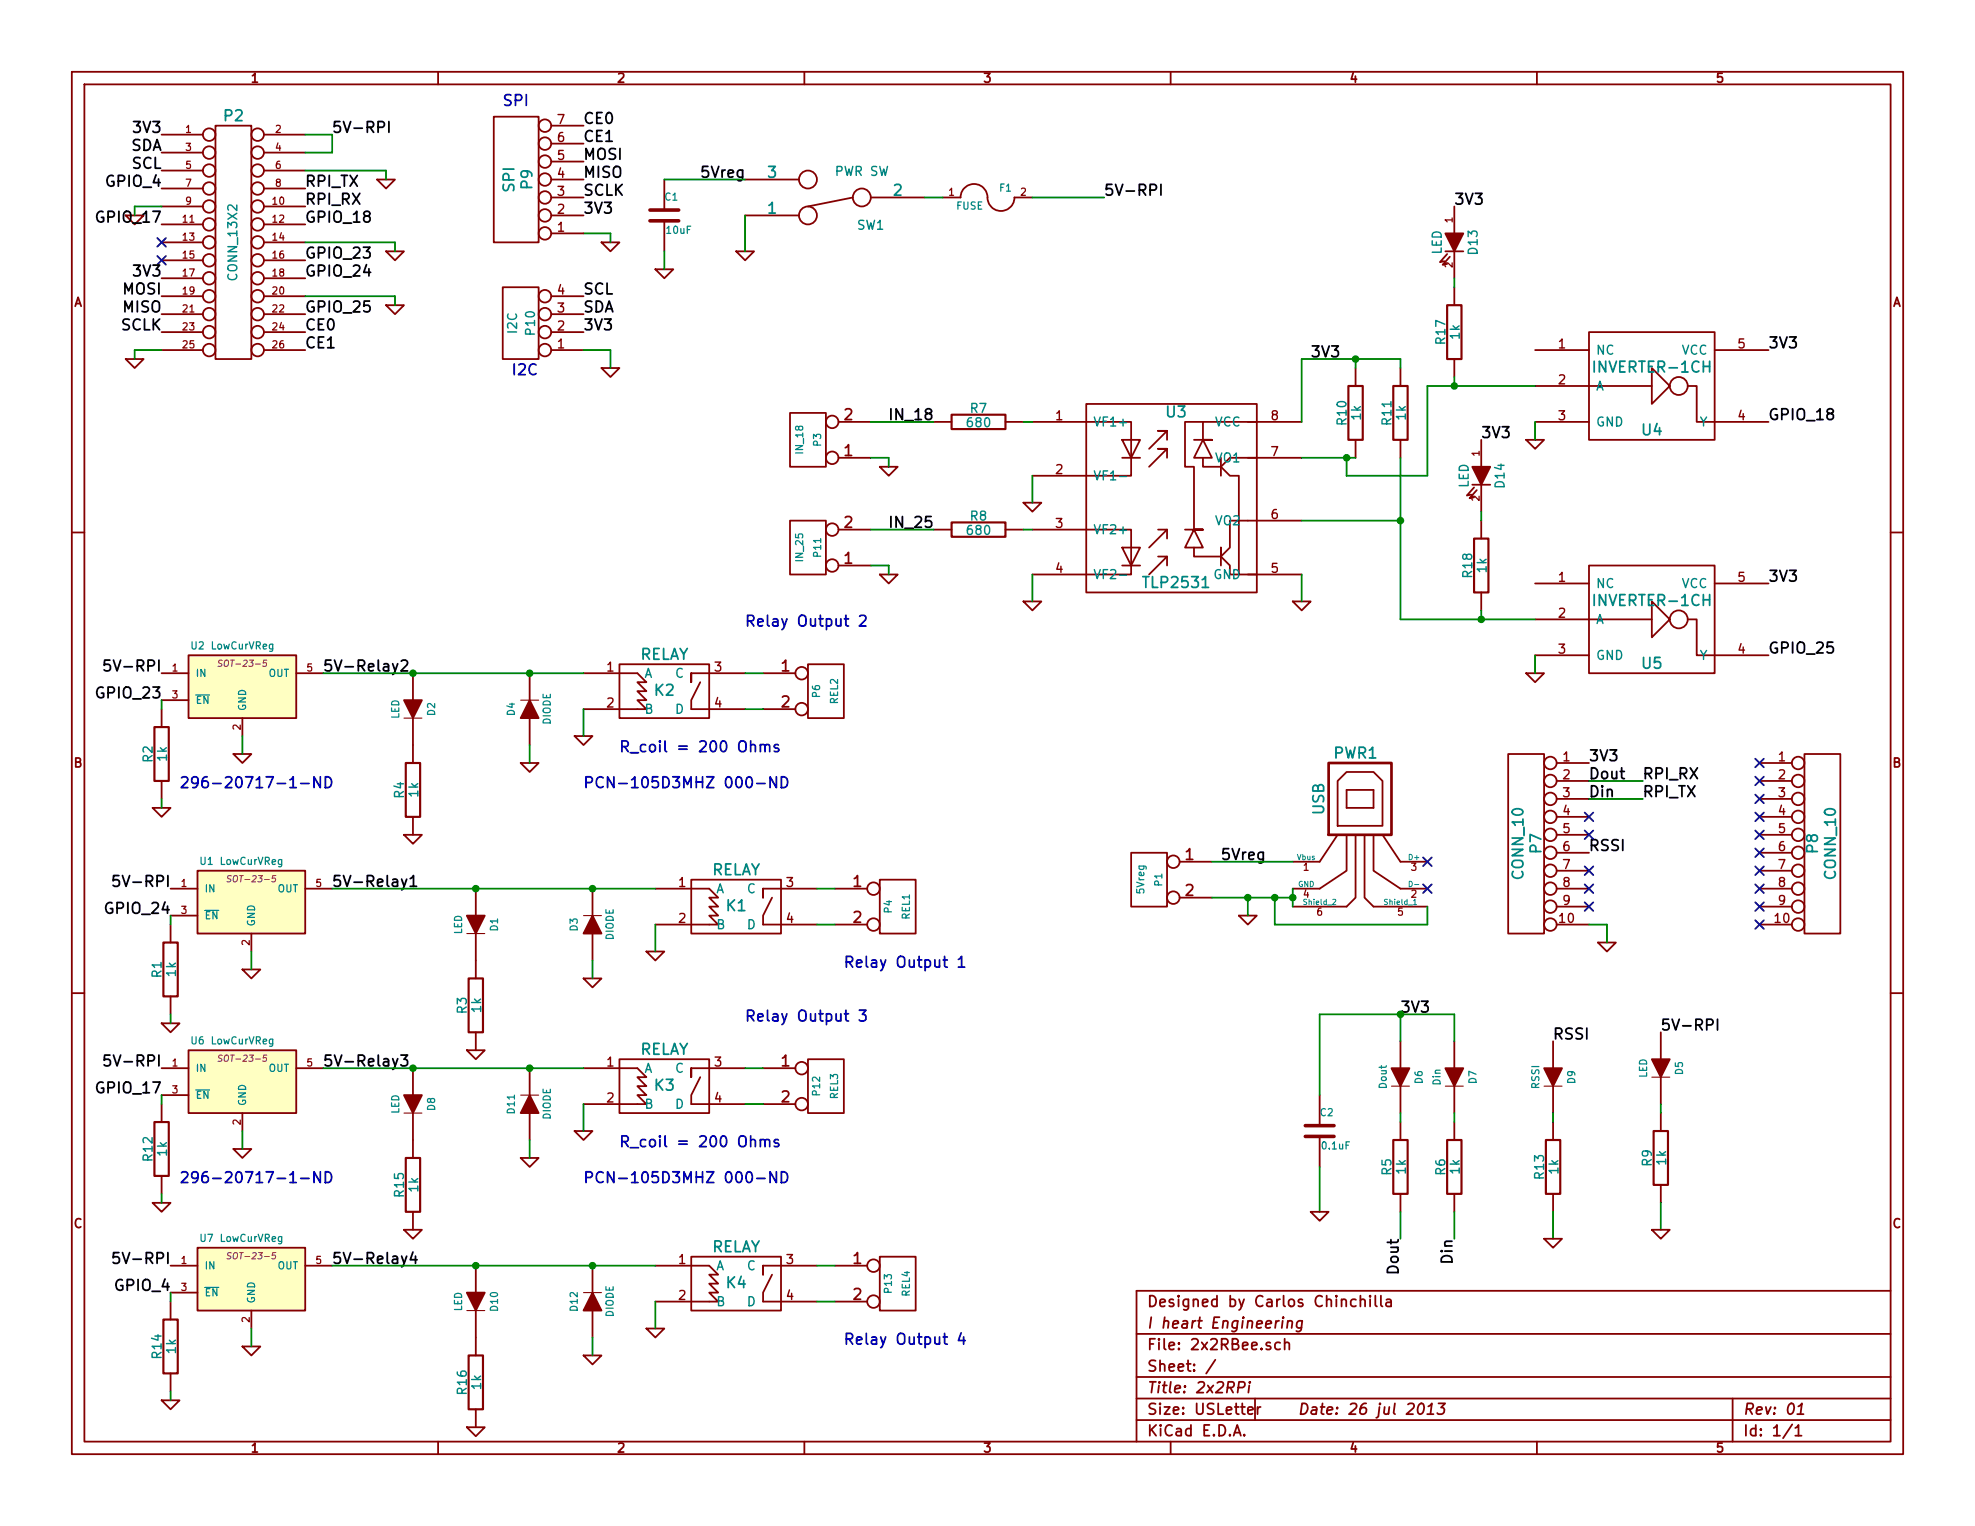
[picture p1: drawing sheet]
EESchema Schematic File Version 2  date Thu 25 Jul 2013 10:49:57 PM EDT
LIBS:power
LIBS:device
LIBS:transistors
LIBS:conn
LIBS:linear
LIBS:regul
LIBS:74xx
LIBS:cmos4000
LIBS:adc-dac
LIBS:memory
LIBS:xilinx
LIBS:special
LIBS:microcontrollers
LIBS:dsp
LIBS:microchip
LIBS:analog_switches
LIBS:motorola
LIBS:texas
LIBS:intel
LIBS:audio
LIBS:interface
LIBS:digital-audio
LIBS:philips
LIBS:display
LIBS:cypress
LIBS:siliconi
LIBS:opto
LIBS:atmel
LIBS:contrib
LIBS:valves
LIBS:IHE
LIBS:2x2RBee-cache
EELAYER 24 0
EELAYER END
$Descr USLetter 11000 8500
encoding utf-8
Sheet 1 1
Title "2x2RPi"
Date "26 jul 2013"
Rev "01"
Comp "I heart Engineering"
Comment1 "Designed by Carlos Chinchilla"
Comment2 ""
Comment3 ""
Comment4 ""
$EndDescr
$Comp
L CONN_13X2 P2
U 1 1
P 1300 1350
F 0 "P2" H 1300 2050 60  0000 C CNN
F 1 "CONN_13X2" V 1300 1350 50  0000 C CNN
F 2 "" H 1300 1350 60  0001 C CNN
F 3 "" H 1300 1350 60  0001 C CNN
	1    1300 1350
	1    0    0    -1  
$EndComp
Text Label 1850 750  0    60   ~ 0
5V-RPI
$Comp
L GND #PWR01
U 1 1
P 750 1200
F 0 "#PWR01" H 750 1200 30  0001 C CNN
F 1 "GND" H 750 1130 30  0001 C CNN
F 2 "" H 750 1200 60  0001 C CNN
F 3 "" H 750 1200 60  0001 C CNN
	1    750  1200
	1    0    0    -1  
$EndComp
$Comp
L GND #PWR02
U 1 1
P 2150 1000
F 0 "#PWR02" H 2150 1000 30  0001 C CNN
F 1 "GND" H 2150 930 30  0001 C CNN
F 2 "" H 2150 1000 60  0001 C CNN
F 3 "" H 2150 1000 60  0001 C CNN
	1    2150 1000
	1    0    0    -1  
$EndComp
$Comp
L GND #PWR03
U 1 1
P 750 2000
F 0 "#PWR03" H 750 2000 30  0001 C CNN
F 1 "GND" H 750 1930 30  0001 C CNN
F 2 "" H 750 2000 60  0001 C CNN
F 3 "" H 750 2000 60  0001 C CNN
	1    750  2000
	1    0    0    -1  
$EndComp
Text Label 1700 1250 0    60   ~ 0
GPIO_18
Text Label 1700 1450 0    60   ~ 0
GPIO_23
Text Label 1700 1550 0    60   ~ 0
GPIO_24
$Comp
L GND #PWR04
U 1 1
P 2200 1700
F 0 "#PWR04" H 2200 1700 30  0001 C CNN
F 1 "GND" H 2200 1630 30  0001 C CNN
F 2 "" H 2200 1700 60  0001 C CNN
F 3 "" H 2200 1700 60  0001 C CNN
	1    2200 1700
	1    0    0    -1  
$EndComp
$Comp
L GND #PWR05
U 1 1
P 2200 1400
F 0 "#PWR05" H 2200 1400 30  0001 C CNN
F 1 "GND" H 2200 1330 30  0001 C CNN
F 2 "" H 2200 1400 60  0001 C CNN
F 3 "" H 2200 1400 60  0001 C CNN
	1    2200 1400
	1    0    0    -1  
$EndComp
$Comp
L GND #PWR06
U 1 1
P 6950 5100
F 0 "#PWR06" H 6950 5100 30  0001 C CNN
F 1 "GND" H 6950 5030 30  0001 C CNN
F 2 "" H 6950 5100 60  0001 C CNN
F 3 "" H 6950 5100 60  0001 C CNN
	1    6950 5100
	1    0    0    -1  
$EndComp
$Comp
L CONN_2 P1
U 1 1
P 6400 4900
F 0 "P1" V 6350 4900 40  0000 C CNN
F 1 "5Vreg" V 6450 4900 40  0000 C CNN
F 2 "" H 6400 4900 60  0001 C CNN
F 3 "" H 6400 4900 60  0001 C CNN
	1    6400 4900
	-1   0    0    -1  
$EndComp
Text Label 1700 1750 0    60   ~ 0
GPIO_25
$Comp
L SWITCH_INV SW1
U 1 1
P 4650 1100
F 0 "SW1" H 4450 1250 50  0000 C CNN
F 1 "PWR SW" H 4500 950 50  0000 C CNN
F 2 "" H 4650 1100 60  0001 C CNN
F 3 "" H 4650 1100 60  0001 C CNN
	1    4650 1100
	-1   0    0    1   
$EndComp
$Comp
L GND #PWR07
U 1 1
P 4150 1400
F 0 "#PWR07" H 4150 1400 30  0001 C CNN
F 1 "GND" H 4150 1330 30  0001 C CNN
F 2 "" H 4150 1400 60  0001 C CNN
F 3 "" H 4150 1400 60  0001 C CNN
	1    4150 1400
	1    0    0    -1  
$EndComp
Text Label 6150 1100 0    60   ~ 0
5V-RPI
Text Label 6800 4800 0    60   ~ 0
5Vreg
$Comp
L TLV71209DBV U2
U 1 1
P 1350 3800
F 0 "U2" H 1100 4000 40  0000 C CNN
F 1 "LowCurVReg" H 1350 4000 40  0000 C CNN
F 2 "SOT-23-5" H 1350 3900 35  0000 C CIN
F 3 "" H 1350 3800 60  0001 C CNN
	1    1350 3800
	1    0    0    -1  
$EndComp
$Comp
L GND #PWR08
U 1 1
P 1350 4200
F 0 "#PWR08" H 1350 4200 30  0001 C CNN
F 1 "GND" H 1350 4130 30  0001 C CNN
F 2 "" H 1350 4200 60  0001 C CNN
F 3 "" H 1350 4200 60  0001 C CNN
	1    1350 4200
	1    0    0    -1  
$EndComp
Text Label 900  3900 2    60   ~ 0
GPIO_23
Text Label 1800 3750 0    60   ~ 0
5V-Relay2
$Comp
L RELAY K2
U 1 1
P 3700 3800
F 0 "K2" H 3700 3750 60  0000 C CNN
F 1 "RELAY" H 3700 3950 60  0000 C CNN
F 2 "" H 3700 3800 60  0001 C CNN
F 3 "" H 3700 3800 60  0001 C CNN
	1    3700 3800
	1    0    0    -1  
$EndComp
$Comp
L CONN_2 P6
U 1 1
P 4600 3850
F 0 "P6" V 4550 3850 40  0000 C CNN
F 1 "REL2" V 4650 3850 40  0000 C CNN
F 2 "" H 4600 3850 60  0001 C CNN
F 3 "" H 4600 3850 60  0001 C CNN
	1    4600 3850
	1    0    0    -1  
$EndComp
$Comp
L GND #PWR09
U 1 1
P 3250 4100
F 0 "#PWR09" H 3250 4100 30  0001 C CNN
F 1 "GND" H 3250 4030 30  0001 C CNN
F 2 "" H 3250 4100 60  0001 C CNN
F 3 "" H 3250 4100 60  0001 C CNN
	1    3250 4100
	1    0    0    -1  
$EndComp
$Comp
L TLV71209DBV U1
U 1 1
P 1400 5000
F 0 "U1" H 1150 5200 40  0000 C CNN
F 1 "LowCurVReg" H 1400 5200 40  0000 C CNN
F 2 "SOT-23-5" H 1400 5100 35  0000 C CIN
F 3 "" H 1400 5000 60  0001 C CNN
	1    1400 5000
	1    0    0    -1  
$EndComp
$Comp
L GND #PWR010
U 1 1
P 1400 5400
F 0 "#PWR010" H 1400 5400 30  0001 C CNN
F 1 "GND" H 1400 5330 30  0001 C CNN
F 2 "" H 1400 5400 60  0001 C CNN
F 3 "" H 1400 5400 60  0001 C CNN
	1    1400 5400
	1    0    0    -1  
$EndComp
Text Label 950  5100 2    60   ~ 0
GPIO_24
Text Label 1850 4950 0    60   ~ 0
5V-Relay1
$Comp
L RELAY K1
U 1 1
P 4100 5000
F 0 "K1" H 4100 4950 60  0000 C CNN
F 1 "RELAY" H 4100 5150 60  0000 C CNN
F 2 "" H 4100 5000 60  0001 C CNN
F 3 "" H 4100 5000 60  0001 C CNN
	1    4100 5000
	1    0    0    -1  
$EndComp
$Comp
L CONN_2 P4
U 1 1
P 5000 5050
F 0 "P4" V 4950 5050 40  0000 C CNN
F 1 "REL1" V 5050 5050 40  0000 C CNN
F 2 "" H 5000 5050 60  0001 C CNN
F 3 "" H 5000 5050 60  0001 C CNN
	1    5000 5050
	1    0    0    -1  
$EndComp
$Comp
L GND #PWR011
U 1 1
P 3650 5300
F 0 "#PWR011" H 3650 5300 30  0001 C CNN
F 1 "GND" H 3650 5230 30  0001 C CNN
F 2 "" H 3650 5300 60  0001 C CNN
F 3 "" H 3650 5300 60  0001 C CNN
	1    3650 5300
	1    0    0    -1  
$EndComp
Text Notes 4700 5400 0    60   ~ 0
Relay Output 1\n
Text Label 900  750  2    60   ~ 0
3V3
Text Notes 1000 4400 0    60   ~ 0
296-20717-1-ND\n
Text Notes 3250 4400 0    60   ~ 0
PCN-105D3MHZ 000-ND
$Comp
L TLP2531 U3
U 1 1
P 6550 2750
F 0 "U3" H 6550 3200 60  0000 C CNN
F 1 "TLP2531" H 6550 2250 60  0000 C CNN
F 2 "" H 6550 2750 60  0001 C CNN
F 3 "" H 6550 2750 60  0001 C CNN
	1    6550 2750
	1    0    0    -1  
$EndComp
$Comp
L GND #PWR012
U 1 1
P 5750 3350
F 0 "#PWR012" H 5750 3350 30  0001 C CNN
F 1 "GND" H 5750 3280 30  0001 C CNN
F 2 "" H 5750 3350 60  0001 C CNN
F 3 "" H 5750 3350 60  0001 C CNN
	1    5750 3350
	1    0    0    -1  
$EndComp
$Comp
L GND #PWR013
U 1 1
P 5750 2800
F 0 "#PWR013" H 5750 2800 30  0001 C CNN
F 1 "GND" H 5750 2730 30  0001 C CNN
F 2 "" H 5750 2800 60  0001 C CNN
F 3 "" H 5750 2800 60  0001 C CNN
	1    5750 2800
	1    0    0    -1  
$EndComp
$Comp
L GND #PWR014
U 1 1
P 7250 3350
F 0 "#PWR014" H 7250 3350 30  0001 C CNN
F 1 "GND" H 7250 3280 30  0001 C CNN
F 2 "" H 7250 3350 60  0001 C CNN
F 3 "" H 7250 3350 60  0001 C CNN
	1    7250 3350
	1    0    0    -1  
$EndComp
Text Label 7300 2000 0    60   ~ 0
3V3
Text Label 9850 2350 0    60   ~ 0
GPIO_18
Text Label 9850 3650 0    60   ~ 0
GPIO_25
$Comp
L R R11
U 1 1
P 7800 2300
F 0 "R11" V 7880 2300 50  0000 C CNN
F 1 "1k" V 7800 2300 50  0000 C CNN
F 2 "" H 7800 2300 60  0001 C CNN
F 3 "" H 7800 2300 60  0001 C CNN
	1    7800 2300
	-1   0    0    1   
$EndComp
$Comp
L R R10
U 1 1
P 7550 2300
F 0 "R10" V 7630 2300 50  0000 C CNN
F 1 "1k" V 7550 2300 50  0000 C CNN
F 2 "" H 7550 2300 60  0001 C CNN
F 3 "" H 7550 2300 60  0001 C CNN
	1    7550 2300
	-1   0    0    1   
$EndComp
$Comp
L CONN_2 P3
U 1 1
P 4500 2450
F 0 "P3" V 4450 2450 40  0000 C CNN
F 1 "IN_18" V 4550 2450 40  0000 C CNN
F 2 "" H 4500 2450 60  0001 C CNN
F 3 "" H 4500 2450 60  0001 C CNN
	1    4500 2450
	-1   0    0    1   
$EndComp
Text Label 5200 2350 2    60   ~ 0
IN_18
$Comp
L R R7
U 1 1
P 5450 2350
F 0 "R7" V 5530 2350 50  0000 C CNN
F 1 "680" V 5450 2350 50  0000 C CNN
F 2 "" H 5450 2350 60  0001 C CNN
F 3 "" H 5450 2350 60  0001 C CNN
	1    5450 2350
	0    -1   -1   0   
$EndComp
$Comp
L R R8
U 1 1
P 5450 2950
F 0 "R8" V 5530 2950 50  0000 C CNN
F 1 "680" V 5450 2950 50  0000 C CNN
F 2 "" H 5450 2950 60  0001 C CNN
F 3 "" H 5450 2950 60  0001 C CNN
	1    5450 2950
	0    -1   -1   0   
$EndComp
$Comp
L GND #PWR015
U 1 1
P 8550 2450
F 0 "#PWR015" H 8550 2450 30  0001 C CNN
F 1 "GND" H 8550 2380 30  0001 C CNN
F 2 "" H 8550 2450 60  0001 C CNN
F 3 "" H 8550 2450 60  0001 C CNN
	1    8550 2450
	1    0    0    -1  
$EndComp
Text Label 9850 1950 0    60   ~ 0
3V3
$Comp
L INVERTER-1CH U4
U 1 1
P 9200 2150
F 0 "U4" H 9200 1900 60  0000 C CNN
F 1 "INVERTER-1CH" H 9200 2250 60  0000 C CNN
F 2 "" H 9200 2150 60  0001 C CNN
F 3 "" H 9200 2150 60  0001 C CNN
	1    9200 2150
	1    0    0    -1  
$EndComp
$Comp
L INVERTER-1CH U5
U 1 1
P 9200 3450
F 0 "U5" H 9200 3200 60  0000 C CNN
F 1 "INVERTER-1CH" H 9200 3550 60  0000 C CNN
F 2 "" H 9200 3450 60  0001 C CNN
F 3 "" H 9200 3450 60  0001 C CNN
	1    9200 3450
	1    0    0    -1  
$EndComp
$Comp
L GND #PWR016
U 1 1
P 8550 3750
F 0 "#PWR016" H 8550 3750 30  0001 C CNN
F 1 "GND" H 8550 3680 30  0001 C CNN
F 2 "" H 8550 3750 60  0001 C CNN
F 3 "" H 8550 3750 60  0001 C CNN
	1    8550 3750
	1    0    0    -1  
$EndComp
Text Label 9850 3250 0    60   ~ 0
3V3
$Comp
L R R1
U 1 1
P 950 5400
F 0 "R1" V 1030 5400 50  0000 C CNN
F 1 "1k" V 950 5400 50  0000 C CNN
F 2 "" H 950 5400 60  0001 C CNN
F 3 "" H 950 5400 60  0001 C CNN
	1    950  5400
	-1   0    0    1   
$EndComp
$Comp
L R R2
U 1 1
P 900 4200
F 0 "R2" V 980 4200 50  0000 C CNN
F 1 "1k" V 900 4200 50  0000 C CNN
F 2 "" H 900 4200 60  0001 C CNN
F 3 "" H 900 4200 60  0001 C CNN
	1    900  4200
	-1   0    0    1   
$EndComp
$Comp
L GND #PWR017
U 1 1
P 900 4500
F 0 "#PWR017" H 900 4500 30  0001 C CNN
F 1 "GND" H 900 4430 30  0001 C CNN
F 2 "" H 900 4500 60  0001 C CNN
F 3 "" H 900 4500 60  0001 C CNN
	1    900  4500
	1    0    0    -1  
$EndComp
$Comp
L GND #PWR018
U 1 1
P 950 5700
F 0 "#PWR018" H 950 5700 30  0001 C CNN
F 1 "GND" H 950 5630 30  0001 C CNN
F 2 "" H 950 5700 60  0001 C CNN
F 3 "" H 950 5700 60  0001 C CNN
	1    950  5700
	1    0    0    -1  
$EndComp
$Comp
L DIODE D2
U 1 1
P 2300 3950
F 0 "D2" H 2300 4050 40  0000 C CNN
F 1 "LED" H 2300 3850 40  0000 C CNN
F 2 "~" H 2300 3950 60  0000 C CNN
F 3 "~" H 2300 3950 60  0000 C CNN
	1    2300 3950
	0    1    1    0   
$EndComp
$Comp
L DIODE D5
U 1 1
P 9250 5950
F 0 "D5" H 9250 6050 40  0000 C CNN
F 1 "LED" H 9250 5850 40  0000 C CNN
F 2 "~" H 9250 5950 60  0000 C CNN
F 3 "~" H 9250 5950 60  0000 C CNN
	1    9250 5950
	0    1    1    0   
$EndComp
$Comp
L R R9
U 1 1
P 9250 6450
F 0 "R9" V 9330 6450 50  0000 C CNN
F 1 "1k" V 9250 6450 50  0000 C CNN
F 2 "" H 9250 6450 60  0001 C CNN
F 3 "" H 9250 6450 60  0001 C CNN
	1    9250 6450
	-1   0    0    1   
$EndComp
Text Label 9250 5750 0    60   ~ 0
5V-RPI
Text Label 4150 1000 2    60   ~ 0
5Vreg
$Comp
L FUSE F1
U 1 1
P 5500 1100
F 0 "F1" H 5600 1150 40  0000 C CNN
F 1 "FUSE" H 5400 1050 40  0000 C CNN
F 2 "~" H 5500 1100 60  0000 C CNN
F 3 "~" H 5500 1100 60  0000 C CNN
	1    5500 1100
	1    0    0    -1  
$EndComp
$Comp
L USB PWR1
U 1 1
P 7600 4600
F 0 "PWR1" H 7550 5000 60  0000 C CNN
F 1 "USB" V 7350 4750 60  0000 C CNN
F 2 "~" H 7600 4600 60  0000 C CNN
F 3 "~" H 7600 4600 60  0000 C CNN
	1    7600 4600
	1    0    0    -1  
$EndComp
NoConn ~ 7950 4800
NoConn ~ 7950 4950
Text Label 900  3750 2    60   ~ 0
5V-RPI
Text Label 950  4950 2    60   ~ 0
5V-RPI
Text Notes 3450 4200 0    60   ~ 0
R_coil = 200 Ohms
$Comp
L DIODE D4
U 1 1
P 2950 3950
F 0 "D4" H 2950 4050 40  0000 C CNN
F 1 "DIODE" H 2950 3850 40  0000 C CNN
F 2 "~" H 2950 3950 60  0000 C CNN
F 3 "~" H 2950 3950 60  0000 C CNN
	1    2950 3950
	0    -1   -1   0   
$EndComp
$Comp
L GND #PWR019
U 1 1
P 2950 4250
F 0 "#PWR019" H 2950 4250 30  0001 C CNN
F 1 "GND" H 2950 4180 30  0001 C CNN
F 2 "" H 2950 4250 60  0001 C CNN
F 3 "" H 2950 4250 60  0001 C CNN
	1    2950 4250
	1    0    0    -1  
$EndComp
$Comp
L GND #PWR020
U 1 1
P 2300 4650
F 0 "#PWR020" H 2300 4650 30  0001 C CNN
F 1 "GND" H 2300 4580 30  0001 C CNN
F 2 "" H 2300 4650 60  0001 C CNN
F 3 "" H 2300 4650 60  0001 C CNN
	1    2300 4650
	1    0    0    -1  
$EndComp
$Comp
L R R4
U 1 1
P 2300 4400
F 0 "R4" V 2380 4400 50  0000 C CNN
F 1 "1k" V 2300 4400 50  0000 C CNN
F 2 "" H 2300 4400 60  0001 C CNN
F 3 "" H 2300 4400 60  0001 C CNN
	1    2300 4400
	-1   0    0    1   
$EndComp
Text Notes 4150 3500 0    60   ~ 0
Relay Output 2\n
$Comp
L DIODE D1
U 1 1
P 2650 5150
F 0 "D1" H 2650 5250 40  0000 C CNN
F 1 "LED" H 2650 5050 40  0000 C CNN
F 2 "~" H 2650 5150 60  0000 C CNN
F 3 "~" H 2650 5150 60  0000 C CNN
	1    2650 5150
	0    1    1    0   
$EndComp
$Comp
L DIODE D3
U 1 1
P 3300 5150
F 0 "D3" H 3300 5250 40  0000 C CNN
F 1 "DIODE" H 3300 5050 40  0000 C CNN
F 2 "~" H 3300 5150 60  0000 C CNN
F 3 "~" H 3300 5150 60  0000 C CNN
	1    3300 5150
	0    -1   -1   0   
$EndComp
$Comp
L GND #PWR021
U 1 1
P 3300 5450
F 0 "#PWR021" H 3300 5450 30  0001 C CNN
F 1 "GND" H 3300 5380 30  0001 C CNN
F 2 "" H 3300 5450 60  0001 C CNN
F 3 "" H 3300 5450 60  0001 C CNN
	1    3300 5450
	1    0    0    -1  
$EndComp
$Comp
L GND #PWR022
U 1 1
P 2650 5850
F 0 "#PWR022" H 2650 5850 30  0001 C CNN
F 1 "GND" H 2650 5780 30  0001 C CNN
F 2 "" H 2650 5850 60  0001 C CNN
F 3 "" H 2650 5850 60  0001 C CNN
	1    2650 5850
	1    0    0    -1  
$EndComp
$Comp
L R R3
U 1 1
P 2650 5600
F 0 "R3" V 2730 5600 50  0000 C CNN
F 1 "1k" V 2650 5600 50  0000 C CNN
F 2 "" H 2650 5600 60  0001 C CNN
F 3 "" H 2650 5600 60  0001 C CNN
	1    2650 5600
	-1   0    0    1   
$EndComp
NoConn ~ 900  1450
NoConn ~ 900  1350
$Comp
L C C1
U 1 1
P 3700 1200
F 0 "C1" H 3700 1300 40  0000 L CNN
F 1 "10uF" H 3706 1115 40  0000 L CNN
F 2 "~" H 3738 1050 30  0000 C CNN
F 3 "~" H 3700 1200 60  0000 C CNN
	1    3700 1200
	1    0    0    -1  
$EndComp
$Comp
L GND #PWR023
U 1 1
P 3700 1500
F 0 "#PWR023" H 3700 1500 30  0001 C CNN
F 1 "GND" H 3700 1430 30  0001 C CNN
F 2 "" H 3700 1500 60  0001 C CNN
F 3 "" H 3700 1500 60  0001 C CNN
	1    3700 1500
	1    0    0    -1  
$EndComp
Wire Wire Line
	2150 1000 2150 950 
Wire Wire Line
	750  1200 750  1150
Wire Wire Line
	1850 850  1850 750 
Wire Wire Line
	750  2000 750  1950
Wire Wire Line
	6950 5100 6950 5000
Wire Wire Line
	6750 4800 7200 4800
Wire Wire Line
	6750 5000 7200 5000
Wire Wire Line
	4150 1400 4150 1200
Wire Wire Line
	1350 4200 1350 4100
Wire Wire Line
	4250 3750 4150 3750
Wire Wire Line
	4250 3950 4150 3950
Wire Wire Line
	3250 4100 3250 3950
Wire Wire Line
	1800 3750 3250 3750
Wire Wire Line
	5750 1100 6150 1100
Wire Wire Line
	1400 5400 1400 5300
Wire Wire Line
	4650 4950 4550 4950
Wire Wire Line
	4650 5150 4550 5150
Wire Wire Line
	3650 5300 3650 5150
Wire Wire Line
	7250 3350 7250 3200
Wire Wire Line
	5750 3350 5750 3200
Wire Wire Line
	5750 2800 5750 2650
Wire Wire Line
	7250 2550 7550 2550
Wire Wire Line
	7250 2350 7250 2000
Wire Wire Line
	7250 2000 7800 2000
Wire Wire Line
	7550 2000 7550 2050
Wire Wire Line
	7800 2000 7800 2050
Connection ~ 7550 2000
Wire Wire Line
	7250 2900 7800 2900
Wire Wire Line
	7800 2550 7800 3450
Wire Wire Line
	5750 2350 5700 2350
Wire Wire Line
	5750 2950 5700 2950
Wire Wire Line
	7500 2550 7500 2650
Connection ~ 7500 2550
Connection ~ 7800 2900
Wire Wire Line
	8550 2450 8550 2350
Wire Wire Line
	7500 2650 7950 2650
Wire Wire Line
	7950 2650 7950 2150
Wire Wire Line
	7950 2150 8550 2150
Wire Wire Line
	8550 3750 8550 3650
Wire Wire Line
	900  3950 900  3900
Wire Wire Line
	900  4450 900  4500
Wire Wire Line
	950  5150 950  5100
Wire Wire Line
	950  5650 950  5700
Wire Wire Line
	9250 6150 9250 6200
Wire Wire Line
	9250 6700 9250 6850
Wire Wire Line
	5150 1100 5250 1100
Wire Wire Line
	7200 4950 7200 5050
Connection ~ 6950 5000
Connection ~ 7200 5000
Wire Wire Line
	7100 5000 7100 5150
Wire Wire Line
	7100 5150 7950 5150
Wire Wire Line
	7950 5150 7950 5050
Connection ~ 7100 5000
Wire Wire Line
	2950 4150 2950 4250
Connection ~ 2300 3750
Wire Wire Line
	3300 5350 3300 5450
Wire Wire Line
	1850 4950 3650 4950
Connection ~ 2650 4950
Connection ~ 3300 4950
Wire Wire Line
	750  1150 900  1150
Wire Wire Line
	750  1950 900  1950
Wire Wire Line
	2200 1700 2200 1650
Wire Wire Line
	2200 1650 1700 1650
Wire Wire Line
	2150 950  1700 950 
Wire Wire Line
	1850 750  1700 750 
Wire Wire Line
	1700 850  1850 850 
Wire Wire Line
	2200 1400 2200 1350
Wire Wire Line
	2200 1350 1700 1350
Wire Wire Line
	4150 1000 3700 1000
Wire Wire Line
	3700 1400 3700 1500
Connection ~ 2950 3750
$Comp
L CONN_10 P8
U 1 1
P 10150 4700
F 0 "P8" V 10100 4700 60  0000 C CNN
F 1 "CONN_10" V 10200 4700 60  0000 C CNN
F 2 "~" H 10150 4700 60  0000 C CNN
F 3 "~" H 10150 4700 60  0000 C CNN
	1    10150 4700
	1    0    0    -1  
$EndComp
$Comp
L CONN_10 P7
U 1 1
P 8500 4700
F 0 "P7" V 8450 4700 60  0000 C CNN
F 1 "CONN_10" V 8550 4700 60  0000 C CNN
F 2 "~" H 8500 4700 60  0000 C CNN
F 3 "~" H 8500 4700 60  0000 C CNN
	1    8500 4700
	-1   0    0    -1  
$EndComp
$Comp
L GND #PWR024
U 1 1
P 8950 5250
F 0 "#PWR024" H 8950 5250 30  0001 C CNN
F 1 "GND" H 8950 5180 30  0001 C CNN
F 2 "" H 8950 5250 60  0000 C CNN
F 3 "" H 8950 5250 60  0000 C CNN
	1    8950 5250
	1    0    0    -1  
$EndComp
Wire Wire Line
	8850 5150 8950 5150
Wire Wire Line
	8950 5150 8950 5250
$Comp
L GND #PWR025
U 1 1
P 9250 6850
F 0 "#PWR025" H 9250 6850 30  0001 C CNN
F 1 "GND" H 9250 6780 30  0001 C CNN
F 2 "" H 9250 6850 60  0001 C CNN
F 3 "" H 9250 6850 60  0001 C CNN
	1    9250 6850
	1    0    0    -1  
$EndComp
$Comp
L DIODE D6
U 1 1
P 7800 6000
F 0 "D6" H 7800 6100 40  0000 C CNN
F 1 "Dout" H 7800 5900 40  0000 C CNN
F 2 "~" H 7800 6000 60  0000 C CNN
F 3 "~" H 7800 6000 60  0000 C CNN
	1    7800 6000
	0    1    1    0   
$EndComp
$Comp
L R R5
U 1 1
P 7800 6500
F 0 "R5" V 7880 6500 50  0000 C CNN
F 1 "1k" V 7800 6500 50  0000 C CNN
F 2 "" H 7800 6500 60  0001 C CNN
F 3 "" H 7800 6500 60  0001 C CNN
	1    7800 6500
	-1   0    0    1   
$EndComp
Wire Wire Line
	7800 6200 7800 6250
Wire Wire Line
	7800 6750 7800 6900
$Comp
L DIODE D7
U 1 1
P 8100 6000
F 0 "D7" H 8100 6100 40  0000 C CNN
F 1 "Din" H 8100 5900 40  0000 C CNN
F 2 "~" H 8100 6000 60  0000 C CNN
F 3 "~" H 8100 6000 60  0000 C CNN
	1    8100 6000
	0    1    1    0   
$EndComp
$Comp
L R R6
U 1 1
P 8100 6500
F 0 "R6" V 8180 6500 50  0000 C CNN
F 1 "1k" V 8100 6500 50  0000 C CNN
F 2 "" H 8100 6500 60  0001 C CNN
F 3 "" H 8100 6500 60  0001 C CNN
	1    8100 6500
	-1   0    0    1   
$EndComp
Wire Wire Line
	8100 6200 8100 6250
Wire Wire Line
	8100 6750 8100 6900
$Comp
L DIODE D9
U 1 1
P 8650 6000
F 0 "D9" H 8650 6100 40  0000 C CNN
F 1 "RSSI" H 8650 5900 40  0000 C CNN
F 2 "~" H 8650 6000 60  0000 C CNN
F 3 "~" H 8650 6000 60  0000 C CNN
	1    8650 6000
	0    1    1    0   
$EndComp
$Comp
L R R13
U 1 1
P 8650 6500
F 0 "R13" V 8730 6500 50  0000 C CNN
F 1 "1k" V 8650 6500 50  0000 C CNN
F 2 "" H 8650 6500 60  0001 C CNN
F 3 "" H 8650 6500 60  0001 C CNN
	1    8650 6500
	-1   0    0    1   
$EndComp
Wire Wire Line
	8650 6200 8650 6250
Wire Wire Line
	8650 6750 8650 6900
$Comp
L GND #PWR026
U 1 1
P 8650 6900
F 0 "#PWR026" H 8650 6900 30  0001 C CNN
F 1 "GND" H 8650 6830 30  0001 C CNN
F 2 "" H 8650 6900 60  0001 C CNN
F 3 "" H 8650 6900 60  0001 C CNN
	1    8650 6900
	1    0    0    -1  
$EndComp
Wire Wire Line
	7800 5650 7800 5800
Wire Wire Line
	8100 5650 8100 5800
Text Label 7800 6900 3    60   ~ 0
Dout
Text Label 8850 4350 0    60   ~ 0
Dout
Text Label 8100 6900 3    60   ~ 0
Din
Text Label 8850 4450 0    60   ~ 0
Din
Text Label 8650 5800 0    60   ~ 0
RSSI
Text Label 8850 4750 0    60   ~ 0
RSSI
Text Label 8850 4250 0    60   ~ 0
3V3
Text Label 7800 5650 0    60   ~ 0
3V3
$Comp
L C C2
U 1 1
P 7350 6300
F 0 "C2" H 7350 6400 40  0000 L CNN
F 1 "0.1uF" H 7356 6215 40  0000 L CNN
F 2 "~" H 7388 6150 30  0000 C CNN
F 3 "~" H 7350 6300 60  0000 C CNN
	1    7350 6300
	1    0    0    -1  
$EndComp
Wire Wire Line
	7350 5650 7350 6100
Connection ~ 7800 5650
Wire Wire Line
	7350 6500 7350 6750
$Comp
L GND #PWR027
U 1 1
P 7350 6750
F 0 "#PWR027" H 7350 6750 30  0001 C CNN
F 1 "GND" H 7350 6680 30  0001 C CNN
F 2 "" H 7350 6750 60  0001 C CNN
F 3 "" H 7350 6750 60  0001 C CNN
	1    7350 6750
	1    0    0    -1  
$EndComp
NoConn ~ 8850 5050
NoConn ~ 8850 4950
NoConn ~ 8850 4850
NoConn ~ 8850 4650
NoConn ~ 8850 4550
NoConn ~ 9800 4250
NoConn ~ 9800 4350
NoConn ~ 9800 4450
NoConn ~ 9800 4550
NoConn ~ 9800 4650
NoConn ~ 9800 4750
NoConn ~ 9800 4850
NoConn ~ 9800 4950
NoConn ~ 9800 5050
NoConn ~ 9800 5150
Text Label 1700 1050 0    60   ~ 0
RPI_TX
Text Label 1700 1150 0    60   ~ 0
RPI_RX
Text Label 9150 4350 0    60   ~ 0
RPI_RX
Text Label 9150 4450 0    60   ~ 0
RPI_TX
Wire Wire Line
	9150 4350 8850 4350
Wire Wire Line
	8850 4450 9150 4450
Wire Wire Line
	7350 5650 8100 5650
$Comp
L CONN_2 P11
U 1 1
P 4500 3050
F 0 "P11" V 4450 3050 40  0000 C CNN
F 1 "IN_25" V 4550 3050 40  0000 C CNN
F 2 "" H 4500 3050 60  0001 C CNN
F 3 "" H 4500 3050 60  0001 C CNN
	1    4500 3050
	-1   0    0    1   
$EndComp
$Comp
L GND #PWR028
U 1 1
P 4950 3200
F 0 "#PWR028" H 4950 3200 30  0001 C CNN
F 1 "GND" H 4950 3130 30  0001 C CNN
F 2 "" H 4950 3200 60  0001 C CNN
F 3 "" H 4950 3200 60  0001 C CNN
	1    4950 3200
	1    0    0    -1  
$EndComp
Wire Wire Line
	5200 2350 4850 2350
Text Label 5200 2950 2    60   ~ 0
IN_25
Wire Wire Line
	4850 2950 5200 2950
Wire Wire Line
	4850 3150 4950 3150
Wire Wire Line
	4950 3150 4950 3200
$Comp
L GND #PWR029
U 1 1
P 4950 2600
F 0 "#PWR029" H 4950 2600 30  0001 C CNN
F 1 "GND" H 4950 2530 30  0001 C CNN
F 2 "" H 4950 2600 60  0001 C CNN
F 3 "" H 4950 2600 60  0001 C CNN
	1    4950 2600
	1    0    0    -1  
$EndComp
Wire Wire Line
	4850 2550 4950 2550
Wire Wire Line
	4950 2550 4950 2600
$Comp
L LED D14
U 1 1
P 8250 2650
F 0 "D14" H 8250 2750 50  0000 C CNN
F 1 "LED" H 8250 2550 50  0000 C CNN
F 2 "~" H 8250 2650 60  0000 C CNN
F 3 "~" H 8250 2650 60  0000 C CNN
	1    8250 2650
	0    1    1    0   
$EndComp
$Comp
L LED D13
U 1 1
P 8100 1350
F 0 "D13" H 8100 1450 50  0000 C CNN
F 1 "LED" H 8100 1250 50  0000 C CNN
F 2 "~" H 8100 1350 60  0000 C CNN
F 3 "~" H 8100 1350 60  0000 C CNN
	1    8100 1350
	0    1    1    0   
$EndComp
Wire Wire Line
	7800 3450 8550 3450
$Comp
L R R18
U 1 1
P 8250 3150
F 0 "R18" V 8330 3150 50  0000 C CNN
F 1 "1k" V 8250 3150 50  0000 C CNN
F 2 "" H 8250 3150 60  0001 C CNN
F 3 "" H 8250 3150 60  0001 C CNN
	1    8250 3150
	-1   0    0    1   
$EndComp
$Comp
L R R17
U 1 1
P 8100 1850
F 0 "R17" V 8180 1850 50  0000 C CNN
F 1 "1k" V 8100 1850 50  0000 C CNN
F 2 "" H 8100 1850 60  0001 C CNN
F 3 "" H 8100 1850 60  0001 C CNN
	1    8100 1850
	-1   0    0    1   
$EndComp
Text Label 8100 1150 0    60   ~ 0
3V3
Text Label 8250 2450 0    60   ~ 0
3V3
Wire Wire Line
	8100 1600 8100 1550
Wire Wire Line
	8250 2900 8250 2850
$Comp
L TLV71209DBV U6
U 1 1
P 1350 6000
F 0 "U6" H 1100 6200 40  0000 C CNN
F 1 "LowCurVReg" H 1350 6200 40  0000 C CNN
F 2 "SOT-23-5" H 1350 6100 35  0000 C CIN
F 3 "" H 1350 6000 60  0001 C CNN
	1    1350 6000
	1    0    0    -1  
$EndComp
$Comp
L GND #PWR030
U 1 1
P 1350 6400
F 0 "#PWR030" H 1350 6400 30  0001 C CNN
F 1 "GND" H 1350 6330 30  0001 C CNN
F 2 "" H 1350 6400 60  0001 C CNN
F 3 "" H 1350 6400 60  0001 C CNN
	1    1350 6400
	1    0    0    -1  
$EndComp
Text Label 1800 5950 0    60   ~ 0
5V-Relay3
$Comp
L RELAY K3
U 1 1
P 3700 6000
F 0 "K3" H 3700 5950 60  0000 C CNN
F 1 "RELAY" H 3700 6150 60  0000 C CNN
F 2 "" H 3700 6000 60  0001 C CNN
F 3 "" H 3700 6000 60  0001 C CNN
	1    3700 6000
	1    0    0    -1  
$EndComp
$Comp
L CONN_2 P12
U 1 1
P 4600 6050
F 0 "P12" V 4550 6050 40  0000 C CNN
F 1 "REL3" V 4650 6050 40  0000 C CNN
F 2 "" H 4600 6050 60  0001 C CNN
F 3 "" H 4600 6050 60  0001 C CNN
	1    4600 6050
	1    0    0    -1  
$EndComp
$Comp
L GND #PWR031
U 1 1
P 3250 6300
F 0 "#PWR031" H 3250 6300 30  0001 C CNN
F 1 "GND" H 3250 6230 30  0001 C CNN
F 2 "" H 3250 6300 60  0001 C CNN
F 3 "" H 3250 6300 60  0001 C CNN
	1    3250 6300
	1    0    0    -1  
$EndComp
$Comp
L TLV71209DBV U7
U 1 1
P 1400 7100
F 0 "U7" H 1150 7300 40  0000 C CNN
F 1 "LowCurVReg" H 1400 7300 40  0000 C CNN
F 2 "SOT-23-5" H 1400 7200 35  0000 C CIN
F 3 "" H 1400 7100 60  0001 C CNN
	1    1400 7100
	1    0    0    -1  
$EndComp
$Comp
L GND #PWR032
U 1 1
P 1400 7500
F 0 "#PWR032" H 1400 7500 30  0001 C CNN
F 1 "GND" H 1400 7430 30  0001 C CNN
F 2 "" H 1400 7500 60  0001 C CNN
F 3 "" H 1400 7500 60  0001 C CNN
	1    1400 7500
	1    0    0    -1  
$EndComp
Text Label 1850 7050 0    60   ~ 0
5V-Relay4
$Comp
L RELAY K4
U 1 1
P 4100 7100
F 0 "K4" H 4100 7050 60  0000 C CNN
F 1 "RELAY" H 4100 7250 60  0000 C CNN
F 2 "" H 4100 7100 60  0001 C CNN
F 3 "" H 4100 7100 60  0001 C CNN
	1    4100 7100
	1    0    0    -1  
$EndComp
$Comp
L CONN_2 P13
U 1 1
P 5000 7150
F 0 "P13" V 4950 7150 40  0000 C CNN
F 1 "REL4" V 5050 7150 40  0000 C CNN
F 2 "" H 5000 7150 60  0001 C CNN
F 3 "" H 5000 7150 60  0001 C CNN
	1    5000 7150
	1    0    0    -1  
$EndComp
$Comp
L GND #PWR033
U 1 1
P 3650 7400
F 0 "#PWR033" H 3650 7400 30  0001 C CNN
F 1 "GND" H 3650 7330 30  0001 C CNN
F 2 "" H 3650 7400 60  0001 C CNN
F 3 "" H 3650 7400 60  0001 C CNN
	1    3650 7400
	1    0    0    -1  
$EndComp
Text Notes 4700 7500 0    60   ~ 0
Relay Output 4\n
Text Notes 1000 6600 0    60   ~ 0
296-20717-1-ND\n
Text Notes 3250 6600 0    60   ~ 0
PCN-105D3MHZ 000-ND
$Comp
L R R14
U 1 1
P 950 7500
F 0 "R14" V 1030 7500 50  0000 C CNN
F 1 "1k" V 950 7500 50  0000 C CNN
F 2 "" H 950 7500 60  0001 C CNN
F 3 "" H 950 7500 60  0001 C CNN
	1    950  7500
	-1   0    0    1   
$EndComp
$Comp
L R R12
U 1 1
P 900 6400
F 0 "R12" V 980 6400 50  0000 C CNN
F 1 "1k" V 900 6400 50  0000 C CNN
F 2 "" H 900 6400 60  0001 C CNN
F 3 "" H 900 6400 60  0001 C CNN
	1    900  6400
	-1   0    0    1   
$EndComp
$Comp
L GND #PWR034
U 1 1
P 900 6700
F 0 "#PWR034" H 900 6700 30  0001 C CNN
F 1 "GND" H 900 6630 30  0001 C CNN
F 2 "" H 900 6700 60  0001 C CNN
F 3 "" H 900 6700 60  0001 C CNN
	1    900  6700
	1    0    0    -1  
$EndComp
$Comp
L GND #PWR035
U 1 1
P 950 7800
F 0 "#PWR035" H 950 7800 30  0001 C CNN
F 1 "GND" H 950 7730 30  0001 C CNN
F 2 "" H 950 7800 60  0001 C CNN
F 3 "" H 950 7800 60  0001 C CNN
	1    950  7800
	1    0    0    -1  
$EndComp
$Comp
L DIODE D8
U 1 1
P 2300 6150
F 0 "D8" H 2300 6250 40  0000 C CNN
F 1 "LED" H 2300 6050 40  0000 C CNN
F 2 "~" H 2300 6150 60  0000 C CNN
F 3 "~" H 2300 6150 60  0000 C CNN
	1    2300 6150
	0    1    1    0   
$EndComp
Text Label 900  5950 2    60   ~ 0
5V-RPI
Text Label 950  7050 2    60   ~ 0
5V-RPI
Text Notes 3450 6400 0    60   ~ 0
R_coil = 200 Ohms
$Comp
L DIODE D11
U 1 1
P 2950 6150
F 0 "D11" H 2950 6250 40  0000 C CNN
F 1 "DIODE" H 2950 6050 40  0000 C CNN
F 2 "~" H 2950 6150 60  0000 C CNN
F 3 "~" H 2950 6150 60  0000 C CNN
	1    2950 6150
	0    -1   -1   0   
$EndComp
$Comp
L GND #PWR036
U 1 1
P 2950 6450
F 0 "#PWR036" H 2950 6450 30  0001 C CNN
F 1 "GND" H 2950 6380 30  0001 C CNN
F 2 "" H 2950 6450 60  0001 C CNN
F 3 "" H 2950 6450 60  0001 C CNN
	1    2950 6450
	1    0    0    -1  
$EndComp
$Comp
L GND #PWR037
U 1 1
P 2300 6850
F 0 "#PWR037" H 2300 6850 30  0001 C CNN
F 1 "GND" H 2300 6780 30  0001 C CNN
F 2 "" H 2300 6850 60  0001 C CNN
F 3 "" H 2300 6850 60  0001 C CNN
	1    2300 6850
	1    0    0    -1  
$EndComp
$Comp
L R R15
U 1 1
P 2300 6600
F 0 "R15" V 2380 6600 50  0000 C CNN
F 1 "1k" V 2300 6600 50  0000 C CNN
F 2 "" H 2300 6600 60  0001 C CNN
F 3 "" H 2300 6600 60  0001 C CNN
	1    2300 6600
	-1   0    0    1   
$EndComp
Text Notes 4150 5700 0    60   ~ 0
Relay Output 3
$Comp
L DIODE D10
U 1 1
P 2650 7250
F 0 "D10" H 2650 7350 40  0000 C CNN
F 1 "LED" H 2650 7150 40  0000 C CNN
F 2 "~" H 2650 7250 60  0000 C CNN
F 3 "~" H 2650 7250 60  0000 C CNN
	1    2650 7250
	0    1    1    0   
$EndComp
$Comp
L DIODE D12
U 1 1
P 3300 7250
F 0 "D12" H 3300 7350 40  0000 C CNN
F 1 "DIODE" H 3300 7150 40  0000 C CNN
F 2 "~" H 3300 7250 60  0000 C CNN
F 3 "~" H 3300 7250 60  0000 C CNN
	1    3300 7250
	0    -1   -1   0   
$EndComp
$Comp
L GND #PWR038
U 1 1
P 3300 7550
F 0 "#PWR038" H 3300 7550 30  0001 C CNN
F 1 "GND" H 3300 7480 30  0001 C CNN
F 2 "" H 3300 7550 60  0001 C CNN
F 3 "" H 3300 7550 60  0001 C CNN
	1    3300 7550
	1    0    0    -1  
$EndComp
$Comp
L GND #PWR039
U 1 1
P 2650 7950
F 0 "#PWR039" H 2650 7950 30  0001 C CNN
F 1 "GND" H 2650 7880 30  0001 C CNN
F 2 "" H 2650 7950 60  0001 C CNN
F 3 "" H 2650 7950 60  0001 C CNN
	1    2650 7950
	1    0    0    -1  
$EndComp
$Comp
L R R16
U 1 1
P 2650 7700
F 0 "R16" V 2730 7700 50  0000 C CNN
F 1 "1k" V 2650 7700 50  0000 C CNN
F 2 "" H 2650 7700 60  0001 C CNN
F 3 "" H 2650 7700 60  0001 C CNN
	1    2650 7700
	-1   0    0    1   
$EndComp
Wire Wire Line
	1350 6400 1350 6300
Wire Wire Line
	4250 5950 4150 5950
Wire Wire Line
	4250 6150 4150 6150
Wire Wire Line
	3250 6300 3250 6150
Wire Wire Line
	1800 5950 3250 5950
Wire Wire Line
	1400 7500 1400 7400
Wire Wire Line
	4650 7050 4550 7050
Wire Wire Line
	4650 7250 4550 7250
Wire Wire Line
	3650 7400 3650 7250
Wire Wire Line
	900  6150 900  6100
Wire Wire Line
	900  6650 900  6700
Wire Wire Line
	950  7250 950  7200
Wire Wire Line
	950  7750 950  7800
Wire Wire Line
	2950 6350 2950 6450
Connection ~ 2300 5950
Wire Wire Line
	3300 7450 3300 7550
Wire Wire Line
	1850 7050 3650 7050
Connection ~ 2650 7050
Connection ~ 3300 7050
Connection ~ 2950 5950
$Comp
L CONN_4 P10
U 1 1
P 2900 1800
F 0 "P10" V 2850 1800 50  0000 C CNN
F 1 "I2C" V 2950 1800 50  0000 C CNN
F 2 "~" H 2900 1800 60  0000 C CNN
F 3 "~" H 2900 1800 60  0000 C CNN
	1    2900 1800
	-1   0    0    1   
$EndComp
$Comp
L GND #PWR040
U 1 1
P 3400 2050
F 0 "#PWR040" H 3400 2050 30  0001 C CNN
F 1 "GND" H 3400 1980 30  0001 C CNN
F 2 "" H 3400 2050 60  0001 C CNN
F 3 "" H 3400 2050 60  0001 C CNN
	1    3400 2050
	1    0    0    -1  
$EndComp
Text Label 3250 1850 0    60   ~ 0
3V3
Wire Wire Line
	3250 1950 3400 1950
Wire Wire Line
	3400 1950 3400 2050
Text Label 900  850  2    60   ~ 0
SDA
Text Label 3250 1750 0    60   ~ 0
SDA
Text Label 900  950  2    60   ~ 0
SCL
Text Label 3250 1650 0    60   ~ 0
SCL
Text Notes 2850 2100 0    60   ~ 0
I2C
$Comp
L GND #PWR041
U 1 1
P 3400 1350
F 0 "#PWR041" H 3400 1350 30  0001 C CNN
F 1 "GND" H 3400 1280 30  0001 C CNN
F 2 "" H 3400 1350 60  0001 C CNN
F 3 "" H 3400 1350 60  0001 C CNN
	1    3400 1350
	1    0    0    -1  
$EndComp
Wire Wire Line
	3250 1300 3400 1300
Wire Wire Line
	3400 1300 3400 1350
Text Notes 2800 600  0    60   ~ 0
SPI
Text Label 3250 1200 0    60   ~ 0
3V3
Text Label 900  1550 2    60   ~ 0
3V3
Text Label 900  1750 2    60   ~ 0
MISO
Text Label 900  1650 2    60   ~ 0
MOSI
Text Label 900  1850 2    60   ~ 0
SCLK
$Comp
L CONN_7 P9
U 1 1
P 2900 1000
F 0 "P9" V 2870 1000 60  0000 C CNN
F 1 "SPI" V 2970 1000 60  0000 C CNN
F 2 "~" H 2900 1000 60  0000 C CNN
F 3 "~" H 2900 1000 60  0000 C CNN
	1    2900 1000
	-1   0    0    1   
$EndComp
Text Label 3250 1100 0    60   ~ 0
SCLK
Text Label 3250 1000 0    60   ~ 0
MISO
Text Label 3250 900  0    60   ~ 0
MOSI
Text Label 1700 1850 0    60   ~ 0
CE0
Text Label 3250 700  0    60   ~ 0
CE0
Text Label 1700 1950 0    60   ~ 0
CE1
Text Label 3250 800  0    60   ~ 0
CE1
Text Label 900  1250 2    60   ~ 0
GPIO_17
Text Label 900  1050 2    60   ~ 0
GPIO_4
Text Label 950  7200 2    60   ~ 0
GPIO_4
Text Label 900  6100 2    60   ~ 0
GPIO_17
Wire Wire Line
	8250 3400 8250 3450
Connection ~ 8250 3450
Wire Wire Line
	8100 2150 8100 2100
Connection ~ 8100 2150
$EndSCHEMATC
